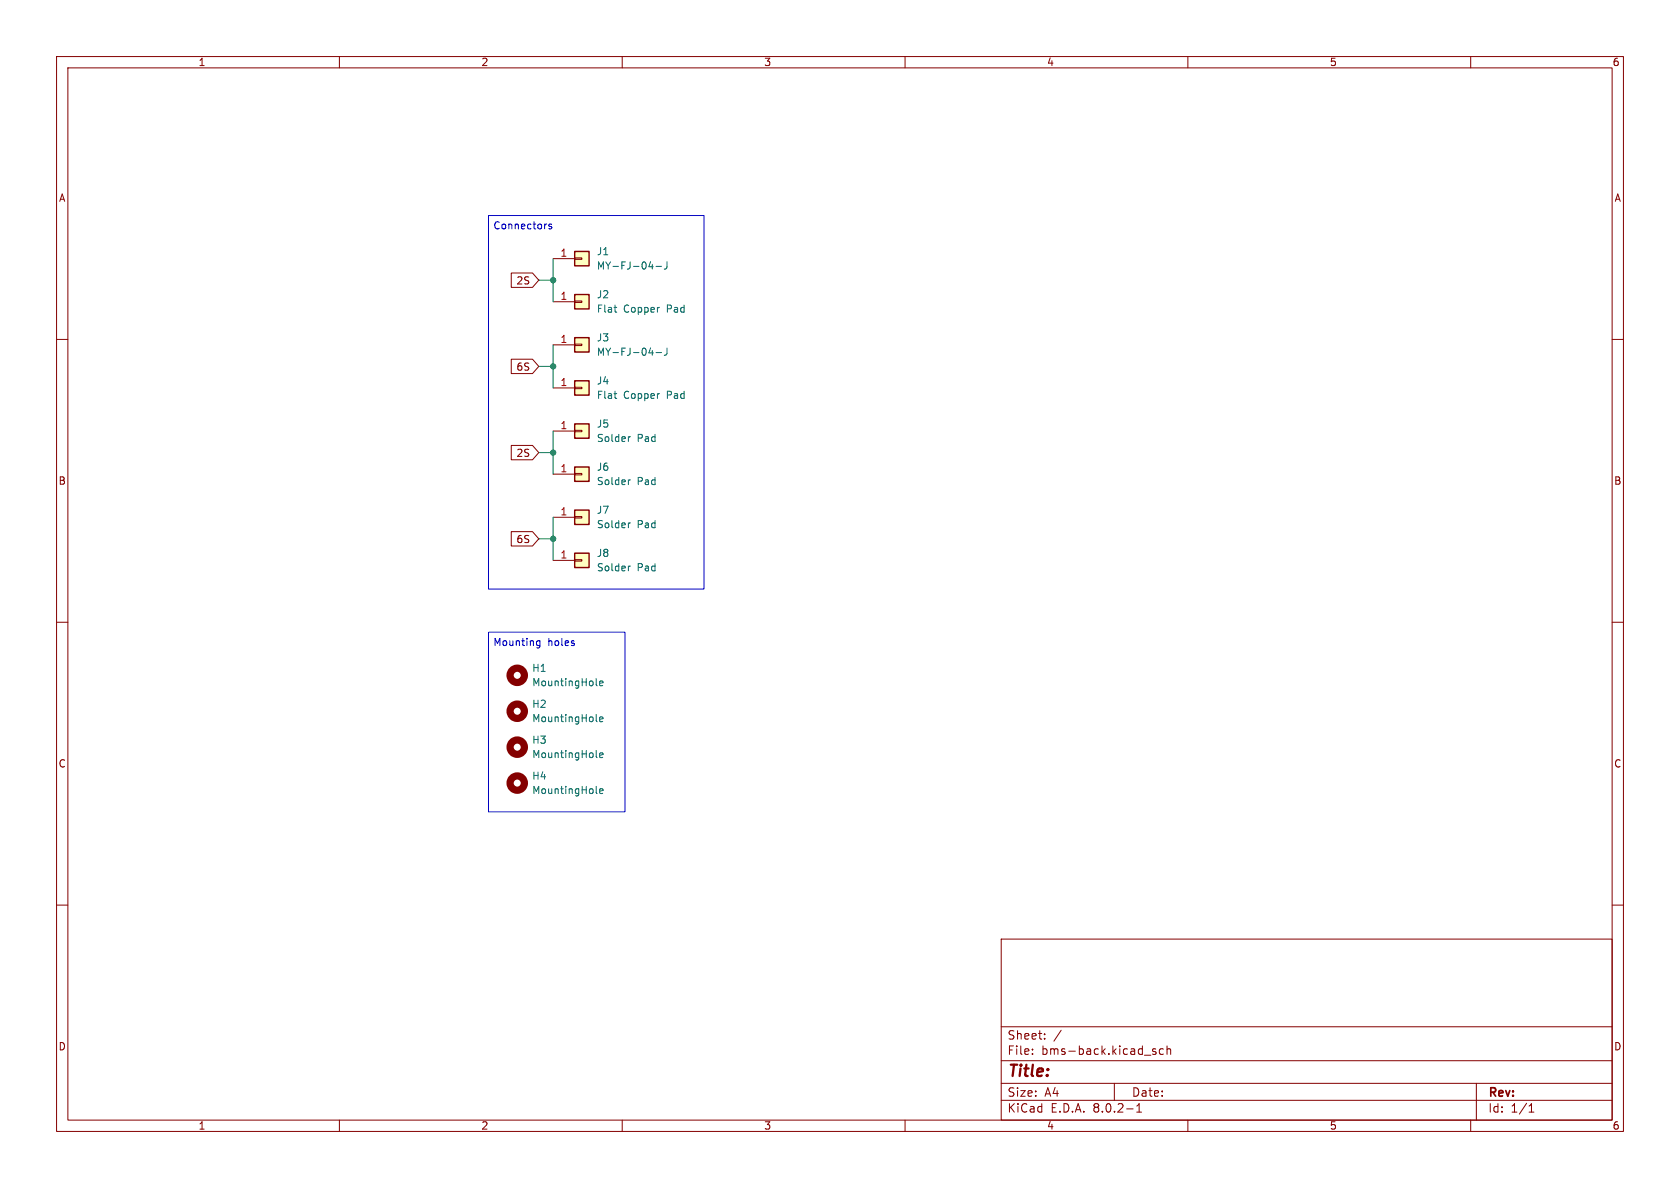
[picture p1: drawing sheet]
<svg xmlns="http://www.w3.org/2000/svg" width="297mm" height="210mm" viewBox="0 0 297 210" stroke-linecap="round" stroke-linejoin="round" font-family="sans-serif">
<g fill="none" stroke="#840000" stroke-width=".18">
<path d="M10 10h277v190h-277zM12 12h273v186h-273zM60 10v2M110 10v2M160 10v2M210 10v2M260 10v2M10 60h2M285 60h2M10 110h2M285 110h2M10 160h2"/>
<path d="M285 160h2M177 166h108v32h-108zM60 198v2M110 198v2M160 198v2M177 194.5h108M177 191.5h108M177 187.5h108M177 181.5h108M182.5 186.3v.1M182.5 185.5v.1M184.7 183.6v.1"/>
<path d="M184.7 182.8v.1M187.6 182.1l-1.3 2M197 191.5v3M199.2 196h1.1M201 196.6h.8M201 195.5l.4-.4v1.5M204.3 185.5l-.3-.1-.3 .2 .1 .2 .5 .2v.3h-.6M205.7 185.5l-.5-.1-.2 .3v.4l.1 .2h.6M206.3 185.5l.2-.1 .4 .1 .1 .9M206.3 184.9v1.5M210 198v2M260 198v2"/>
<path d="M261 191.5v6.5M270.3 196.6h.9M270.3 195.5l.4-.4v1.5"/>
</g>
<path d="M101.6 97.8h2.5v2.5h-2.5z" fill="#ffffc2"/>
<path d="M97.8 99.1h3.8M101.6 98.9h1.3v.3h-1.3z" fill="none" stroke="#840000" stroke-width=".18"/>
<path d="M101.6 97.8h2.5v2.5h-2.5z" fill="none" stroke="#840000" stroke-width=".25"/>
<path d="M111.4 100.1l-.3 .1" fill="none" stroke="#006464" stroke-width=".18"/>
<path d="M101.6 67.3h2.5v2.6h-2.5z" fill="#ffffc2"/>
<path d="M97.8 68.6h3.8M101.6 68.5h1.3v.2h-1.3z" fill="none" stroke="#840000" stroke-width=".18"/>
<path d="M101.6 67.3h2.5v2.6h-2.5z" fill="none" stroke="#840000" stroke-width=".25"/>
<path d="M108.5 69.6h.5M108.9 70.4h.1" fill="none" stroke="#006464" stroke-width=".18"/>
<path d="M101.6 74.9h2.5v2.6h-2.5z" fill="#ffffc2"/>
<path d="M97.8 76.2h3.8M101.6 76.1h1.3v.2h-1.3z" fill="none" stroke="#840000" stroke-width=".18"/>
<path d="M101.6 74.9h2.5v2.6h-2.5z" fill="none" stroke="#840000" stroke-width=".25"/>
<path d="M111.4 77.2l-.3 .1M105.4 133.7l.2 .2M105.4 121l.2 .2M105.4 127.4l.2 .2M106 133.5l.6-.1-.1-.3h-.3l-.2 .2 .1 .6h.4M106 120.8l.6-.1-.1-.3h-.3l-.2 .2 .1 .6h.4M106 127.2l.6-.2-.1-.2-.3-.1-.2 .2 .1 .6h.4M106 139.9l.6-.2-.1-.2-.3-.1-.2 .2 .1 .6h.4M105.4 140.1l.2 .2" fill="none" stroke="#006464" stroke-width=".18"/>
<g fill="none" stroke="#840000" stroke-width="1.3">
<circle cx="91.4" cy="119.4" r="1.27"/>
<circle cx="91.4" cy="125.7" r="1.27"/>
<circle cx="91.4" cy="138.4" r="1.27"/>
<circle cx="91.4" cy="132.1" r="1.27"/>
</g>
<path d="M101.6 59.7h2.5v2.5h-2.5z" fill="#ffffc2"/>
<path d="M97.8 61h3.8M101.6 60.8h1.3v.3h-1.3z" fill="none" stroke="#840000" stroke-width=".18"/>
<path d="M101.6 59.7h2.5v2.5h-2.5z" fill="none" stroke="#840000" stroke-width=".25"/>
<path d="M114.7 62.4h.8M115.3 62v.8M116 62.3h1M117.9 61.5v.9a.41 .41 0 0 1-.5 .4" fill="none" stroke="#006464" stroke-width=".18"/>
<path d="M101.6 44.5h2.5v2.5h-2.5z" fill="#ffffc2"/>
<path d="M97.8 45.7h3.8M101.6 45.6h1.3v.2h-1.3z" fill="none" stroke="#840000" stroke-width=".18"/>
<path d="M101.6 44.5h2.5v2.5h-2.5z" fill="none" stroke="#840000" stroke-width=".25"/>
<path d="M114.7 47.1h.8M115.3 46.7v.9M116 47.1h1M117.9 46.3v.9a.41 .41 0 0 1-.5 .4" fill="none" stroke="#006464" stroke-width=".18"/>
<path d="M101.6 52.1h2.5v2.5h-2.5z" fill="#ffffc2"/>
<path d="M97.8 53.3h3.8M101.6 53.2h1.3v.3h-1.3z" fill="none" stroke="#840000" stroke-width=".18"/>
<path d="M101.6 52.1h2.5v2.5h-2.5z" fill="none" stroke="#840000" stroke-width=".25"/>
<path d="M108.5 54.3h.5M108.9 55.2h.1" fill="none" stroke="#006464" stroke-width=".18"/>
<path d="M101.6 90.2h2.5v2.5h-2.5z" fill="#ffffc2"/>
<path d="M97.8 91.4h3.8M101.6 91.3h1.3v.3h-1.3z" fill="none" stroke="#840000" stroke-width=".18"/>
<path d="M101.6 90.2h2.5v2.5h-2.5z" fill="none" stroke="#840000" stroke-width=".25"/>
<path d="M111.4 92.4l-.3 .2" fill="none" stroke="#006464" stroke-width=".18"/>
<path d="M101.6 82.6h2.5v2.5h-2.5z" fill="#ffffc2"/>
<path d="M90.4 48.3h3.7l1.1 1.2-1.1 1.3h-3.7zM90.4 78.7h3.7l1.1 1.3-1.1 1.3h-3.7zM90.4 63.5h3.7l1.1 1.3-1.1 1.2h-3.7zM90.4 94h3.7l1.1 1.3-1.1 1.2h-3.7zM97.8 83.8h3.8M101.6 83.7h1.3v.2h-1.3z" fill="none" stroke="#840000" stroke-width=".18"/>
<path d="M101.6 82.6h2.5v2.5h-2.5z" fill="none" stroke="#840000" stroke-width=".25"/>
<path d="M111.4 84.8l-.3 .1" fill="none" stroke="#006464" stroke-width=".18"/>
<path d="M86.4 38.1h38.1v66h-38.1zM97.5 39.7l-.3-.1-.2 .2 .1 .2 .4 .1v.3h-.5M86.4 111.8h24.1v31.7h-24.1zM94.9 114l.2 .1h.3M95.4 113.3v1l-.2 .2h-.3M95.4 113.3h-.3l-.2 .1" fill="none" stroke="#0000c2" stroke-width=".18"/>
<path d="M95.2 49.5h2.6M97.8 45.7v7.6M95.2 64.8h2.6M97.8 61v7.6M97.8 76.2v7.6M95.2 95.3h2.6M95.2 80h2.6M97.8 91.4v7.7" fill="none" stroke="#009600" stroke-width=".18"/>
<g fill="#009600" stroke="#009600" stroke-width=".18">
<circle cx="97.8" cy="80" r=".46"/>
<circle cx="97.8" cy="49.5" r=".46"/>
<circle cx="97.8" cy="64.8" r=".46"/>
<circle cx="97.8" cy="95.3" r=".46"/>
</g>
<text font-size="2.8" fill="#840000" x="178" y="190.9">Title:</text>
<g font-size="2.1" fill="#840000">
<text x="178" y="184">Sheet:</text>
<text x="178" y="186.7">File:</text>
<text x="184.1" y="186.7">bms-back.kicad_sch</text>
<text x="178" y="196.9">KiCad</text>
<text x="178" y="194.1">Size:</text>
<text x="184.7" y="194.1">A4</text>
<text x="185.7" y="196.9">E.D.A.</text>
<text x="193.3" y="196.9">8.0.2-1</text>
<text x="200" y="194.1">Date:</text>
<text x="263" y="194.3">Rev:</text>
<text x="263" y="196.9">Id:</text>
<text x="267.1" y="196.9">1/1</text>
</g>
<g font-size="1.8" fill="#840000">
<text x="35" y="11.9">1</text>
<text x="85" y="11.9">2</text>
<text x="135" y="11.9">3</text>
<text x="185" y="11.9">4</text>
<text x="235" y="11.9">5</text>
<text x="285" y="11.9">6</text>
<text x="10.3" y="35.9">A</text>
<text x="285.3" y="35.9">A</text>
<text x="91.2" y="50.5">2S</text>
<text x="91.2" y="65.7">6S</text>
<text x="91.2" y="81">2S</text>
<text x="10.3" y="85.9">B</text>
<text x="285.3" y="85.9">B</text>
<text x="91.2" y="96.2">6S</text>
<text x="10.3" y="135.9">C</text>
<text x="285.3" y="135.9">C</text>
<text x="10.3" y="185.9">D</text>
<text x="285.3" y="185.9">D</text>
<text x="35" y="199.9">1</text>
<text x="85" y="199.9">2</text>
<text x="135" y="199.9">3</text>
<text x="185" y="199.9">4</text>
<text x="235" y="199.9">5</text>
<text x="285" y="199.9">6</text>
</g>
<g font-size="1.8" fill="#0000c2">
<text x="87.1" y="40.7">Connectors</text>
<text x="87.1" y="114.4">Mounting</text>
<text x="96.8" y="114.4">holes</text>
</g>
<g font-size="1.8" fill="#a90000">
<text x="99" y="45.5">1</text>
<text x="99" y="53.1">1</text>
<text x="99" y="60.7">1</text>
<text x="99" y="68.3">1</text>
<text x="99" y="75.9">1</text>
<text x="99" y="83.6">1</text>
<text x="99" y="91.2">1</text>
<text x="99" y="98.8">1</text>
</g>
<g font-size="1.8" fill="#006464">
<text x="105.4" y="45.3">J1</text>
<text x="105.4" y="47.9">MY-FJ-04-J</text>
<text x="105.4" y="52.9">J2</text>
<text x="105.4" y="55.5">Flat</text>
<text x="110.2" y="55.5">Copper</text>
<text x="118" y="55.5">Pad</text>
<text x="105.4" y="60.6">J3</text>
<text x="105.4" y="63.1">MY-FJ-04-J</text>
<text x="105.4" y="68.2">J4</text>
<text x="105.4" y="70.7">Flat</text>
<text x="110.2" y="70.7">Copper</text>
<text x="118" y="70.7">Pad</text>
<text x="105.4" y="75.8">J5</text>
<text x="105.4" y="78.3">Solder</text>
<text x="105.4" y="83.4">J6</text>
<text x="112.6" y="78.3">Pad</text>
<text x="105.4" y="86">Solder</text>
<text x="112.6" y="86">Pad</text>
<text x="105.4" y="91">J7</text>
<text x="105.4" y="93.6">Solder</text>
<text x="112.6" y="93.6">Pad</text>
<text x="105.4" y="98.7">J8</text>
<text x="105.4" y="101.2">Solder</text>
<text x="112.6" y="101.2">Pad</text>
<text x="94" y="119">H1</text>
<text x="94" y="121.5">MountingHole</text>
<text x="94" y="125.3">H2</text>
<text x="94" y="131.7">H3</text>
<text x="94" y="127.9">MountingHole</text>
<text x="94" y="134.2">MountingHole</text>
<text x="94" y="138">H4</text>
<text x="94" y="140.6">MountingHole</text>
</g>
</svg>
